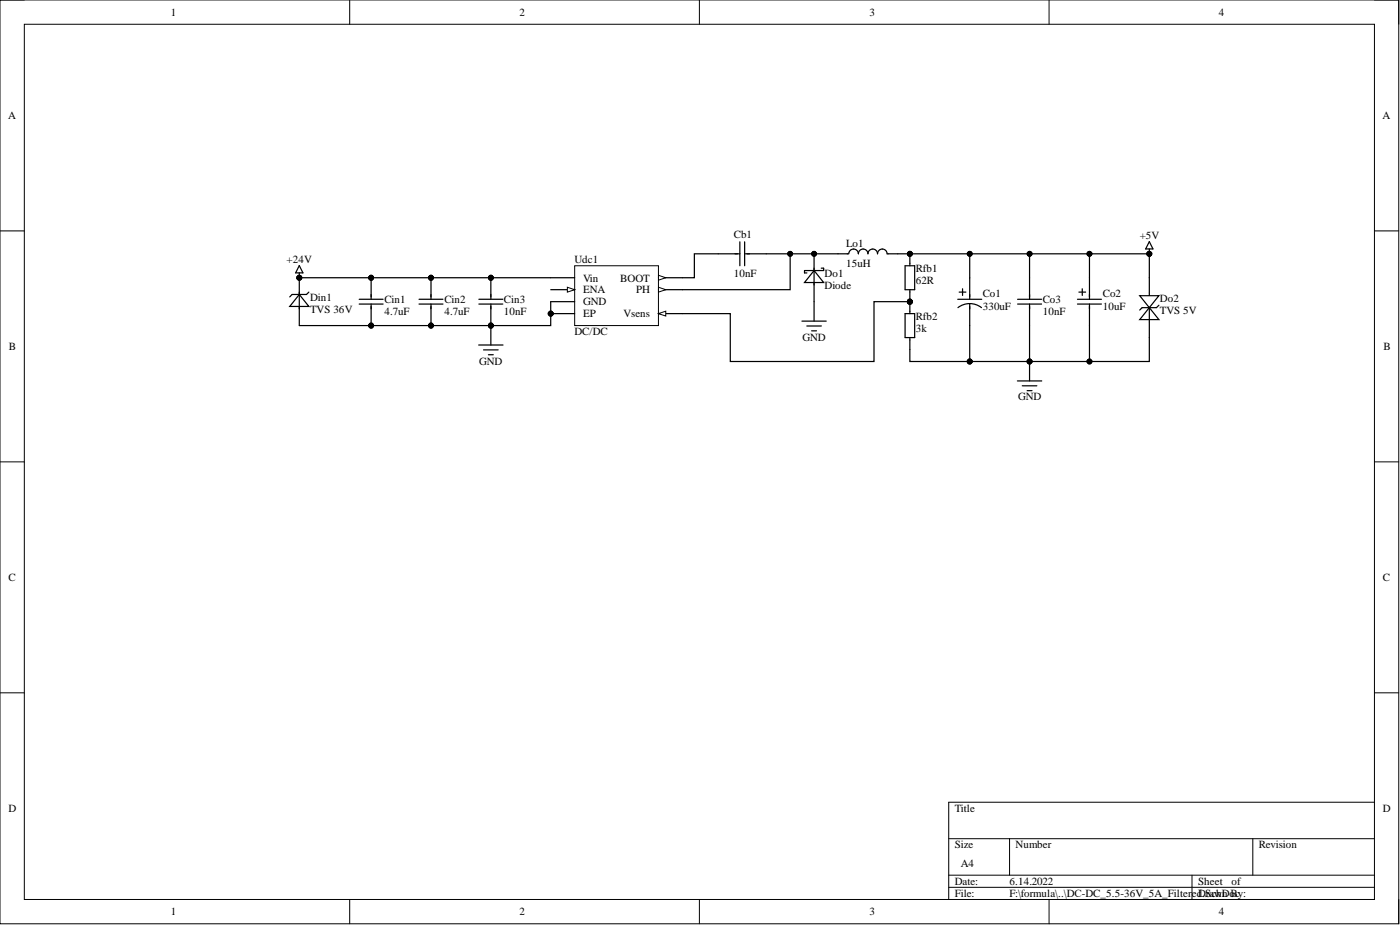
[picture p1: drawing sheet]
<svg xmlns="http://www.w3.org/2000/svg" width="292mm" height="193mm" viewBox="0 0 292 193" stroke-linecap="round" stroke-linejoin="round" font-family="sans-serif">
<g fill="none" stroke="#000" stroke-width=".21">
<path d="M0 0h291.8v192.7h-291.8zM0 0h5.1M73 0v5.1M145.9 0v5.1M218.9 0v5.1M286.8 0h5v5.1M5.1 5.1h281.7v182.5h-281.7zM0 48.2h5.1M286.8 48.2h5M0 96.4h5.1M286.8 96.4h5M0 144.5h5.1"/>
<path d="M286.8 144.5h5M197.9 175h88.9M210.6 175v7.6M261.4 175v7.6M286.8 167.4h-88.9v20.2M73 187.6v5.1M145.9 187.6v5.1M197.9 182.6h88.9M197.9 185.1h88.9M218.9 187.6v5.1M248.7 182.6v5M291.8 187.6v5.1"/>
</g>
<path d="M119.9 55.4h17.5v12.5h-17.5z" fill-rule="evenodd" fill="#fff"/>
<path d="M119.9 55.4h17.5v12.5h-17.5z" fill="none" stroke="#000" stroke-width=".21"/>
<path d="M137.4 60.4h5" fill="none" stroke="#000" stroke-width=".25"/>
<path d="M137.4 59.9l1.5 .5-1.5 .5z" fill="#fff"/>
<path d="M137.4 59.9l1.5 .5-1.5 .5z" fill="none" stroke="#000" stroke-width=".21"/>
<path d="M114.9 62.9h5M114.9 60.4h5" fill="none" stroke="#000" stroke-width=".25"/>
<path d="M118.4 59.9l1.5 .5-1.5 .5z" fill="#fff"/>
<path d="M118.4 59.9l1.5 .5-1.5 .5z" fill="none" stroke="#000" stroke-width=".21"/>
<path d="M137.4 57.9h5" fill="none" stroke="#000" stroke-width=".25"/>
<path d="M137.4 57.4l1.5 .5-1.5 .5z" fill="#fff"/>
<path d="M137.4 57.4l1.5 .5-1.5 .5z" fill="none" stroke="#000" stroke-width=".21"/>
<path d="M137.4 65.4h5" fill="none" stroke="#000" stroke-width=".25"/>
<path d="M137.4 65.4l1.5-.5v1z" fill="#fff"/>
<path d="M137.4 65.4l1.5-.5v1z" fill="none" stroke="#000" stroke-width=".21"/>
<path d="M114.9 57.9h5M169.8 58.9v4M114.9 65.4h5" fill="none" stroke="#000" stroke-width=".25"/>
<path d="M169.8 56.4l2 2.5h-3.9z" fill="#fff"/>
<g fill="none" stroke="#000" stroke-width=".25">
<path d="M61.7 56.9l.7-1.5 .8 1.5M149.9 52.9h4.5M154.4 50.4v5M155.4 52.9h4.5M155.4 50.4v5M169.8 56.4l2 2.5h-3.9zM169.8 55.9v3.5M174.9 52.9h2.1M177.1 52.9a1 1 0 0 1 1-.9 1 1 0 0 1 1 .9 1 1 0 0 1 1-.9 1 1 0 0 1 1 .9 1 1 0 0 1 1-.9 1 1 0 0 1 1 .9 1 1 0 0 1 1-.9 1 1 0 0 1 1 .9h2.2M188.8 55.4v5h2v-5M202.3 57.9v4.5M214.8 57.9v4.5"/>
<path d="M227.3 57.9v4.5M239.8 50.4l.8 1.5h-1.6zM239.8 51.9v1M62.4 63.9v4M74.9 62.4h5M74.9 63.4h5M87.4 62.4h5M87.4 63.4h5M99.9 72h5.1M99.9 62.4h5M99.9 63.4h5M100.9 73h3"/>
<path d="M101.9 74h1M102.4 67.9v4.1M167.3 67h5.1M168.3 68h3.1M169.3 69h1.1M169.8 62.9v4.1M188.8 65.4h2v5h-2zM189.8 60.4v2.5M189.8 64.9v.5M189.8 70.4v2.5M199.8 62.4h5M199.9 64.2a4 4 0 0 1 4.9 0"/>
<path d="M200.1 60.9h1.4M200.8 60.2v1.4M202.3 63.4v4.5M212.3 79.5h5M212.3 62.4h5M212.3 63.4h5M214.8 63.4v4.5M214.8 75.4v4.1M224.8 62.4h5M224.8 63.4h5M225.1 60.9h1.4M225.8 60.2v1.4"/>
<path d="M227.3 63.4v4.5M213.3 80.5h3M214.3 81.5h1"/>
</g>
<g fill="#000">
<circle cx="239.8" cy="52.9" r=".51"/>
<circle cx="214.8" cy="75.4" r=".51"/>
</g>
<g fill="none" stroke="#000" stroke-width=".21">
<circle cx="239.8" cy="52.9" r=".51"/>
<circle cx="214.8" cy="75.4" r=".51"/>
</g>
<path d="M62.4 61.4l2 2.5h-3.9z" fill="#fff"/>
<path d="M239.8 57.9v3.2M62.4 61.4l2 2.5h-3.9zM62.4 60.9v3.5M239.8 67.2v3.2" fill="none" stroke="#000" stroke-width=".25"/>
<path d="M239.8 64.2l2 2.5h-4z" fill="#fff"/>
<path d="M239.8 64.2l2 2.5h-4zM239.8 61.2v6M241.8 63.7l-.5 .5h-3l-.5 .5" fill="none" stroke="#000" stroke-width=".25"/>
<path d="M237.8 61.7h4l-2 2.5z" fill="#fff"/>
<g fill="none" stroke="#000" stroke-width=".25">
<path d="M62.4 57.9h52.5M149.9 52.9h-5v5h-2.5M159.9 52.9h5v7.5h-22.5M164.9 52.9h10M187.3 52.9h15v5M202.3 52.9h12.5v5M214.8 52.9h25v5M227.3 52.9v5M114.9 62.9v5h-52.5M189.8 62.9h-7.5v12.5h-29.9v-10h-10M189.8 72.9v2.5h12.5M202.3 67.9v7.5"/>
<path d="M214.8 67.9v7.5M227.3 67.9v7.5h-25M237.8 61.7h4l-2 2.5zM239.8 70.4v5h-12.5"/>
</g>
<g fill="#000">
<circle cx="164.9" cy="52.9" r=".51"/>
<circle cx="202.3" cy="52.9" r=".51"/>
<circle cx="214.8" cy="52.9" r=".51"/>
<circle cx="227.3" cy="52.9" r=".51"/>
<circle cx="239.8" cy="52.9" r=".51"/>
<circle cx="202.3" cy="75.4" r=".51"/>
<circle cx="214.8" cy="75.4" r=".51"/>
<circle cx="227.3" cy="75.4" r=".51"/>
</g>
<g fill="none" stroke="#000" stroke-width=".21">
<circle cx="164.9" cy="52.9" r=".51"/>
<circle cx="202.3" cy="52.9" r=".51"/>
<circle cx="214.8" cy="52.9" r=".51"/>
<circle cx="227.3" cy="52.9" r=".51"/>
<circle cx="239.8" cy="52.9" r=".51"/>
<circle cx="202.3" cy="75.4" r=".51"/>
<circle cx="214.8" cy="75.4" r=".51"/>
<circle cx="227.3" cy="75.4" r=".51"/>
</g>
<text font-size="5.3" x="169.3" y="55.9">PIDo102</text>
<g font-size="4.9">
<text x="61.7" y="60.9">PIDin102</text>
<text x="76.9" y="60.9">PICin102</text>
<text x="89.3" y="60.9">PICin202</text>
<text x="101.6" y="60.9">PICin302</text>
<text x="76.9" y="66.9">PICin101</text>
<text x="89.3" y="66.9">PICin201</text>
<text x="101.6" y="66.9">PICin301</text>
</g>
<text font-size="3.2" x="189.1" y="54.4">PIRfb102</text>
<text font-size="2.8" x="189.1" y="64.4">PIRfb202</text>
<g font-size="2.3">
<text x="35.6" y="3.3">1</text>
<text x="108.4" y="3.3">2</text>
<text x="181.4" y="3.3">3</text>
<text x="254.3" y="3.3">4</text>
<text x="1.7" y="24.8">A</text>
<text x="288.5" y="24.8">A</text>
<text x="153.1" y="49.7">Cb1</text>
<text x="176.5" y="51.5">Lo1</text>
<text x="237.8" y="49.9">+5V</text>
<text x="59.8" y="54.9">+24V</text>
<text x="119.9" y="54.9">Udc1</text>
<text x="121.6" y="58.7">Vin</text>
<text x="129.4" y="58.7">BOOT</text>
<text x="153.1" y="57.7">10nF</text>
<text x="172.1" y="57.7">Do1</text>
<text x="176.5" y="55.8">15uH</text>
<text x="191.1" y="56.7">Rfb1</text>
<text x="191.1" y="59.2">62R</text>
<text x="64.7" y="62.7">Din1</text>
<text x="64.7" y="65.2">TVS 36V</text>
<text x="80.2" y="63.2">Cin1</text>
<text x="80.2" y="65.8">4.7uF</text>
<text x="92.7" y="63.2">Cin2</text>
<text x="92.7" y="65.8">4.7uF</text>
<text x="105.1" y="63.2">Cin3</text>
<text x="105.1" y="65.8">10nF</text>
<text x="121.6" y="63.7">GND</text>
<text x="121.6" y="61.2">ENA</text>
<text x="132.7" y="61.2">PH</text>
<text x="172.1" y="60.3">Diode</text>
<text x="205.1" y="62">Co1</text>
<text x="205.1" y="64.6">330uF</text>
<text x="217.6" y="63.2">Co3</text>
<text x="217.6" y="65.8">10nF</text>
<text x="230.1" y="62">Co2</text>
<text x="230.1" y="64.6">10uF</text>
<text x="242" y="63">Do2</text>
<text x="242" y="65.5">TVS 5V</text>
<text x="119.9" y="70">DC/DC</text>
<text x="121.6" y="66.2">EP</text>
<text x="130.1" y="66.2">Vsens</text>
<text x="167.4" y="71.1">GND</text>
<text x="191.1" y="66.7">Rfb2</text>
<text x="191.1" y="69.2">3k</text>
<text x="1.9" y="73">B</text>
<text x="100" y="76.1">GND</text>
<text x="288.6" y="73">B</text>
<text x="212.4" y="83.5">GND</text>
<text x="1.8" y="121.2">C</text>
<text x="288.5" y="121.2">C</text>
<text x="1.8" y="169.4">D</text>
<text x="199.2" y="169.4">Title</text>
<text x="288.5" y="169.4">D</text>
<text x="199.2" y="177">Size</text>
<text x="211.9" y="177">Number</text>
<text x="262.7" y="177">Revision</text>
<text x="199.2" y="184.6">Date:</text>
<text x="200.5" y="180.8">A4</text>
<text x="210.6" y="184.6">6.14.2022</text>
<text x="250" y="184.6">Sheet</text>
<text x="256.9" y="184.6">of</text>
<text x="35.6" y="190.9">1</text>
<text x="108.4" y="190.9">2</text>
<text x="181.4" y="190.9">3</text>
<text x="199.2" y="187.1">File:</text>
<text x="210.6" y="187.1">F:\formula\..\DС-DC_5.5-36V_5A_FilteredD.SchDoc</text>
<text x="251.6" y="187.1">rawn By:</text>
<text x="254.3" y="190.9">4</text>
</g>
<text font-size="1.1" x="114.3" y="65.6">PIUdc10A</text>
</svg>
